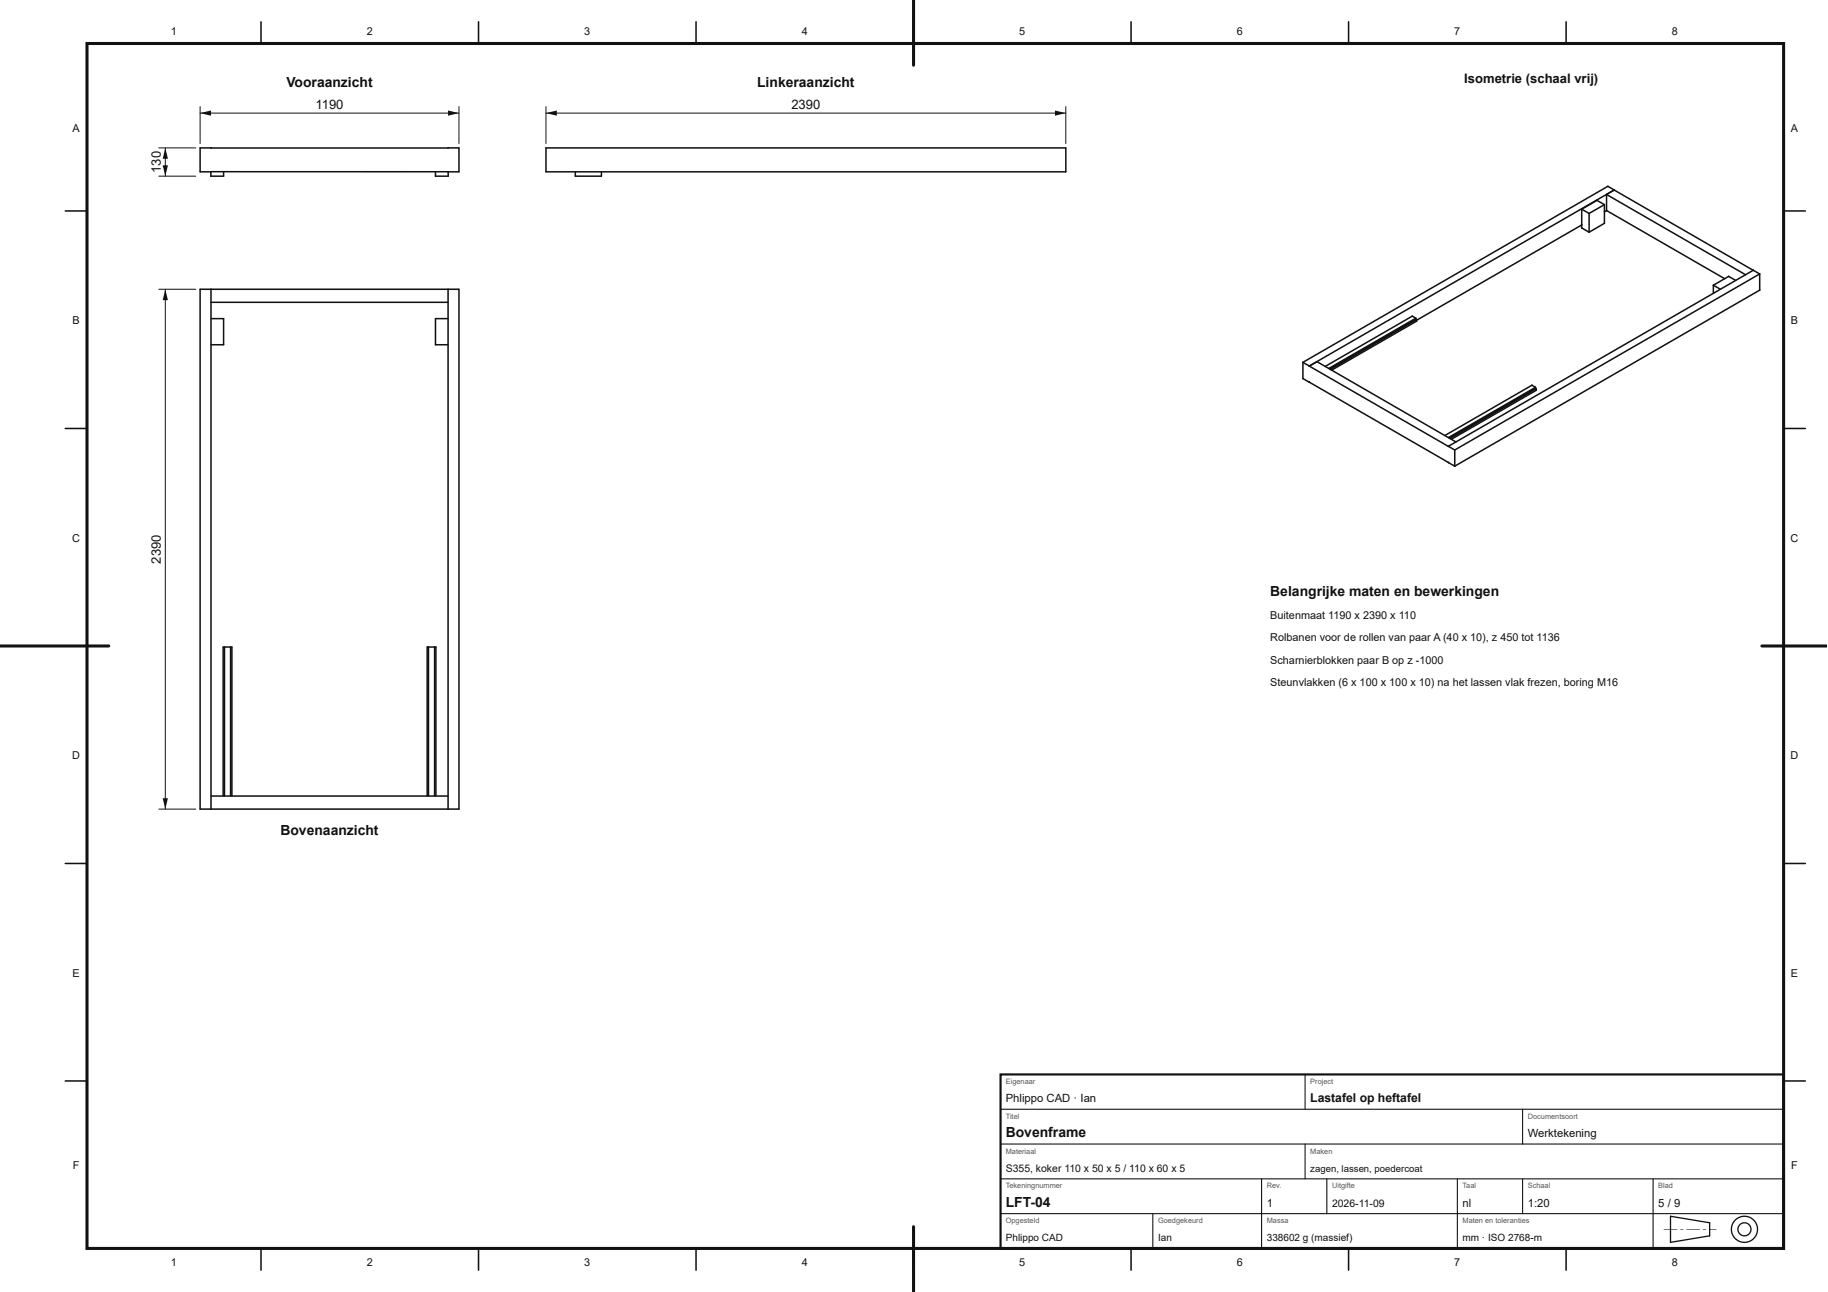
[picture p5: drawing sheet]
<svg xmlns="http://www.w3.org/2000/svg" width="420mm" height="297mm" viewBox="0 0 420 297" stroke-linecap="round" stroke-linejoin="round" font-family="sans-serif">
<g fill="none" stroke="#111" stroke-width=".35">
<path d="M46 34h59.5v5.5h-59.5zM48.5 34h.1M48.5 39.5h.1M51.4 39.5v1h-2.9v-1M100.1 39.5v1h2.9v-1M103 34h.1M103 39.5h.1M125.5 34h119.5v5.5h-119.5zM132.2 39.5v1h6v-1M46 66.5h59.5v119.5h-59.5zM48.5 66.5v119.5M48.5 73.2h2.9v6h-2.9"/>
<path d="M48.5 69.5h54.5M103 73.2h-2.9v6h2.9M103 66.5v119.5M51.6 148.7v34.3M53 148.7v34.3M98.5 148.7v34.3M99.9 148.7v34.3M48.5 183h54.5M51.3 183v-34.3h2v34.3M98.2 183v-34.3h2v34.3"/>
</g>
<path d="M46 24.5v8.5M46 26h59.5M105.5 24.5v8.5" fill="none" stroke="#111" stroke-width=".23"/>
<g fill="#111">
<path d="M46 26l2.5-.6v1.2z"/>
<path d="M103 25.4l2.5 .6-2.5 .6z"/>
</g>
<path d="M36.5 34h8.5M38 34v6.5M36.5 40.5h8.5" fill="none" stroke="#111" stroke-width=".23"/>
<g fill="#111">
<path d="M37.4 38h1.2l-.6 2.5z"/>
<path d="M38 34l.6 2.5h-1.2z"/>
</g>
<path d="M36.5 66.5h8.5M38 66.5v119.5M36.5 186h8.5" fill="none" stroke="#111" stroke-width=".23"/>
<g fill="#111">
<path d="M37.4 183.5h1.2l-.6 2.5z"/>
<path d="M38 66.5l.6 2.5h-1.2z"/>
</g>
<path d="M125.5 24.5v8.5M125.5 26h119.5M245 24.5v8.5" fill="none" stroke="#111" stroke-width=".23"/>
<g fill="#111">
<path d="M125.5 26l2.5-.6v1.2z"/>
<path d="M242.5 25.4l2.5 .6-2.5 .6z"/>
</g>
<g fill="none" stroke="#111" stroke-width=".35">
<path d="M60 5v5M110 5v5M160 5v5M210 5v5M260 5v5M310 5v5M360 5v5M15 48.5h5M363.6 52.4l1.7 1M363.6 51.7h.1M363.6 52.4h.1M363.6 51.7l-38 21.9"/>
<path d="M363.6 48.1v4.3M363.6 48.1l1.7 1M365.3 49.1v4.3M367.1 46.1h.1M367.1 46.1l-3.5 2M367.1 46.1l1.7 .9M368.8 51.3h.1M368.8 51.3l-3.5 2.1M368.8 47v4.3M368.8 47l-3.5 2.1M369.3 48.4l-.5 .3M369.3 48.4l27.1 15.7"/>
<path d="M369.3 44.7v3.7M369.3 44.7l32 18.5M369.6 42.8l34.9 20.2M369.6 42.8l-70.1 40.5M369.6 42.8h.1M371.1 43.7h.1M371.1 43.7l-1.8 1M371.1 43.7l-70.1 40.4M410 48.5h5M324.6 72.7l.9 .4M324.6 72.7l-20 11.5M324.6 72.7h.1"/>
<path d="M325.5 73.1v.3M325.5 73.4l-19.9 11.4M325.5 73.1l-20.1 11.6M325.5 73.4l.1 .1M325.6 73.8h.1M325.6 73.8l-19.5 11.3M325.6 73.5v.3M325.6 73.5l-19.8 11.4M393.8 65.6l1.7 .9M393.8 65.6v1.8M397.4 63.5l-3.6 2.1M397.4 63.5l1.6 1"/>
<path d="M397.4 63.5v.1M403 62.1l-70.1 40.5M403 62.1h.1M404.5 66.7h.1M404.5 66.7l-70.1 40.5M404.5 63v3.7M404.5 63l-70.1 40.4M15 98.5h5M299.5 87l34.9 20.2M299.5 83.3l1.5 .8M299.5 83.3v3.7M299.5 87h.1"/>
<path d="M301 87.8h.1M301 84.1v.1M301 84.2l31.9 18.4M302.7 83.1v.1M302.7 83.1l-1.7 1.1M302.7 83.1l32 18.5M352.1 88.6l.9 .4M352.1 88.6l-20 11.5M352.1 88.6h.1M353 89v.3M353 89.3l-19.9 11.4M353 89l-20.1 11.6"/>
<path d="M353 89.3l.1 .1M353.1 89.7h.1M353.1 89.7l-19.5 11.3M353.1 89.4v.3M353.1 89.4l-19.8 11.4M410 98.5h5M332.9 102.6l1.5 .8M332.9 102.6h.1M332.9 106.3h.1M334.4 103.4v3.8M15 148.5h5M410 148.5h5"/>
<path d="M15 198.5h5M410 198.5h5M15 248.5h5M410 248.5h5M60 287v5M110 287v5M160 287v5M210 287v5M260 287v5M310 287v5M360 287v5"/>
</g>
<path d="M20 10h390v277h-390z" fill="none" stroke="#111" stroke-width=".7" stroke-linecap="butt"/>
<path d="M210 0v15M0 148.5h25M405 148.5h14.9M210 282v15" fill="none" stroke="#111" stroke-width=".7"/>
<path d="M230 247h180v40h-180z" fill="none" stroke="#111" stroke-width=".5"/>
<g fill="none" stroke="#111" stroke-width=".25">
<path d="M230 255h180M300 247v8M350 255v8M230 279h180M230 271h180M230 263h180M265 279v8M290 271v16M300 263v8M305 271v8M335 271v16M350 271v8"/>
<path d="M380 271v16"/>
</g>
<path d="M384 279.6l9 1.5v3l-9 1.5z" fill="none" stroke="#111" stroke-width=".3"/>
<path d="M382.4 282.5l3.2 .1zM386.2 282.5l.8 .1zM387.6 282.5l3.2 .1zM391.4 282.5l.8 .1zM392.8 282.5l1.8 .1z" fill="#111"/>
<g fill="none" stroke="#111" stroke-width=".3">
<circle cx="401" cy="282.6" r="3"/>
<circle cx="401" cy="282.6" r="1.5"/>
</g>
<g font-size="3.2" fill="#111">
<text x="65.8" y="20">Vooraanzicht</text>
<text x="174" y="20">Linkeraanzicht</text>
<text x="292" y="137">Belangrijke maten en bewerkingen</text>
<text x="64.5" y="192">Bovenaanzicht</text>
<text x="231.2" y="261.4">Bovenframe</text>
<text x="231.2" y="277.4">LFT-04</text>
</g>
<g font-size="3" fill="#111">
<text x="336.6" y="19">Isometrie (schaal vrij)</text>
<text x="72.5" y="25">1190</text>
<text x="181.9" y="25">2390</text>
<text x="37" y="39.8" transform="rotate(-90 37 39.8)">130</text>
<text x="37" y="129.6" transform="rotate(-90 37 129.6)">2390</text>
</g>
<text font-size="2.8" fill="#111" x="301.2" y="253.4">Lastafel op heftafel</text>
<g font-size="2.6" fill="#111">
<text x="231.2" y="253.4">Phlippo CAD · Ian</text>
<text x="351.2" y="261.4">Werktekening</text>
<text x="291.2" y="277.4">1</text>
<text x="336.2" y="277.4">nl</text>
<text x="351.2" y="277.4">1:20</text>
<text x="381.2" y="277.4">5 / 9</text>
</g>
<g font-size="2.5" fill="#111">
<text x="39.3" y="8">1</text>
<text x="84.3" y="8">2</text>
<text x="134.3" y="8">3</text>
<text x="184.3" y="8">4</text>
<text x="234.3" y="8">5</text>
<text x="284.3" y="8">6</text>
<text x="334.3" y="8">7</text>
<text x="384.3" y="8">8</text>
<text x="16.7" y="30.2">A</text>
<text x="411.7" y="30.2">A</text>
<text x="16.7" y="74.5">B</text>
<text x="411.7" y="74.5">B</text>
<text x="16.6" y="124.5">C</text>
<text x="411.6" y="124.5">C</text>
<text x="292" y="142.2">Buitenmaat 1190 x 2390 x 110</text>
<text x="292" y="147.4">Rolbanen voor de rollen van paar A (40 x 10), z 450 tot 1136</text>
<text x="292" y="152.6">Scharnierblokken paar B op z -1000</text>
<text x="292" y="157.8">Steunvlakken (6 x 100 x 100 x 10) na het lassen vlak frezen, boring M16</text>
<text x="16.6" y="174.5">D</text>
<text x="411.6" y="174.5">D</text>
<text x="16.7" y="224.5">E</text>
<text x="411.7" y="224.5">E</text>
<text x="16.7" y="268.7">F</text>
<text x="411.7" y="268.7">F</text>
<text x="39.3" y="291">1</text>
<text x="84.3" y="291">2</text>
<text x="134.3" y="291">3</text>
<text x="184.3" y="291">4</text>
<text x="234.3" y="291">5</text>
<text x="284.3" y="291">6</text>
<text x="334.3" y="291">7</text>
<text x="384.3" y="291">8</text>
</g>
<g font-size="2.4" fill="#111">
<text x="231.2" y="269.4">S355, koker 110 x 50 x 5 / 110 x 60 x 5</text>
<text x="306.2" y="277.4">2026-11-09</text>
</g>
<g font-size="2.3" fill="#111">
<text x="231.2" y="285.4">Phlippo CAD</text>
<text x="266.2" y="285.4">Ian</text>
<text x="291.2" y="285.4">338602 g (massief)</text>
<text x="336.2" y="285.4">mm · ISO 2768-m</text>
</g>
<text font-size="2.2" fill="#111" x="301.2" y="269.4">zagen, lassen, poedercoat</text>
<g font-size="1.7" fill="#555">
<text x="231.2" y="249.2">Eigenaar</text>
<text x="301.2" y="249.2">Project</text>
<text x="231.2" y="257.2">Titel</text>
<text x="351.2" y="257.2">Documentsoort</text>
<text x="231.2" y="265.2">Materiaal</text>
<text x="301.2" y="265.2">Maken</text>
<text x="231.2" y="273.2">Tekeningnummer</text>
<text x="291.2" y="273.2">Rev.</text>
<text x="306.2" y="273.2">Uitgifte</text>
<text x="336.2" y="273.2">Taal</text>
<text x="351.2" y="273.2">Schaal</text>
<text x="381.2" y="273.2">Blad</text>
<text x="231.2" y="281.2">Opgesteld</text>
<text x="266.2" y="281.2">Goedgekeurd</text>
<text x="291.2" y="281.2">Massa</text>
<text x="336.2" y="281.2">Maten en toleranties</text>
</g>
</svg>
